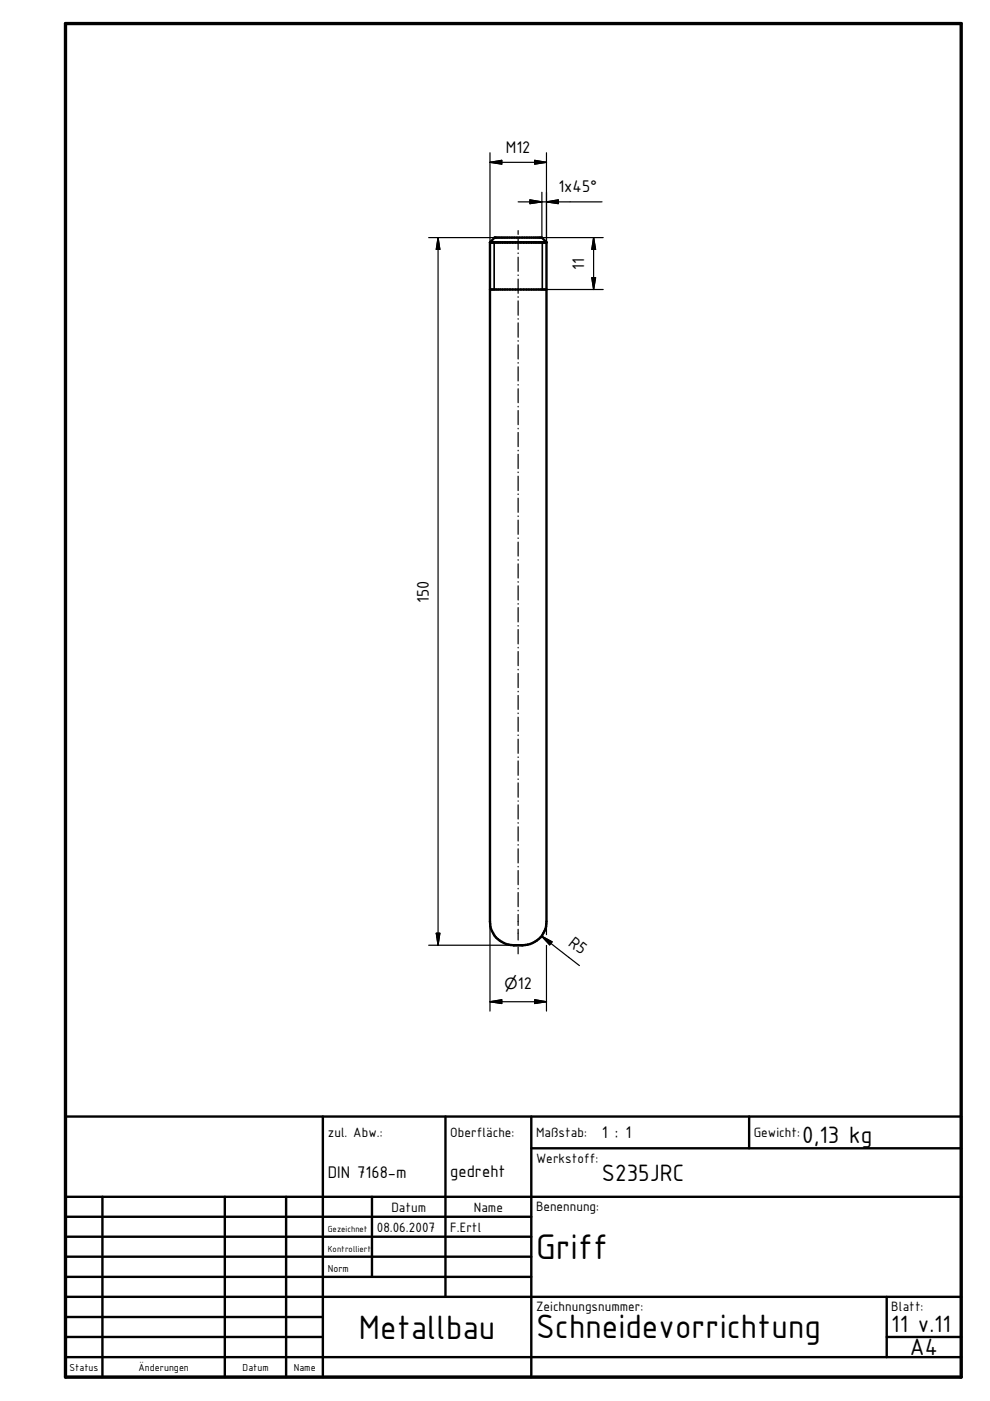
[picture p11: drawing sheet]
<svg xmlns="http://www.w3.org/2000/svg" width="210mm" height="297mm" viewBox="0 0 210 297" stroke-linecap="round" stroke-linejoin="round" font-family="sans-serif">
<g fill="none" stroke="#000" stroke-width=".51">
<path d="M103.9 51.4h12M103.9 51.4l1-1h10l1 1M103.9 51.4v144a5 5 0 0 0 5 5 8.1 8.1 0 0 0 4-.5 4.8 4.8 0 0 0 3-4.5v-144M103.9 61.4h12M13.9 236.7h189.9v55.3h-189.9zM68.5 236.7v55.3M94.4 236.7v38.3M112.6 236.7v55.3M158.8 236.7v6.8M13.9 258h98.7M13.9 253.7h189.9M21.7 253.7v38.3"/>
<path d="M47.7 253.7v38.3M60.7 253.7v38.3M78.9 253.7v17M112.6 243.5h91.2M13.9 262.2h98.7M13.9 266.4h98.7M13.9 270.7h98.7M13.9 275h189.9M13.9 279.2h54.6M188 275v12.7M13.9 283.5h54.6M13.9 287.7h189.9"/>
<path d="M188 283.5h15.8"/>
</g>
<path d="M104.8 51.4v10M115 51.4v10" fill="none" stroke="#000" stroke-width=".35"/>
<path d="M13.9 5h189.9v287h-189.9z" fill="none" stroke="#000" stroke-width=".71"/>
<g fill="none" stroke="#000" stroke-width=".25">
<path d="M103.9 34.4l2.5-.4v.8zM103.9 34.4h12M103.9 32.4v19M113.4 34l2.5 .4-2.5 .4zM115.9 32.4v19M90.9 50.4h14M92.9 50.4l.4 2.5h-.8zM92.9 50.4v150M109.9 48.9v.8M109.9 50.5v2.4M109.9 53.6v.2M109.9 54.5v3"/>
<path d="M109.9 58.3v.1M109.9 59.2v3M109.9 42.8h17.7M112.4 42.4l2.5 .4-2.5 .4zM114.9 40.8v9.6h13M115.9 42.8l2.5-.4v.8zM125.5 58.9h.8l-.4 2.5zM125.9 50.4l.4 2.5h-.8zM125.9 50.4v11M109.9 62.9v.1M109.9 63.8v3M109.9 67.6v.1"/>
<path d="M109.9 68.5v3M109.9 72.2v.1M109.9 73.1v3M109.9 76.9v.1M109.9 77.8v3M115.9 61.4h12M109.9 81.5v.2M109.9 82.4v3M109.9 86.1v.2M109.9 87v3M109.9 90.8v.1M109.9 91.7v3"/>
<path d="M109.9 95.5v.1M109.9 96.3v3.1M109.9 100.1v.1M109.9 101v3M109.9 104.7v.2M109.9 105.6v3M109.9 109.4v.1M109.9 110.3v3M109.9 114v.2M109.9 114.9v3M109.9 118.7v.1M109.9 119.5v3.1"/>
<path d="M109.9 123.3v.1M109.9 124.2v3M109.9 128v.1M109.9 128.8v3.1M109.9 132.6v.2M109.9 133.5v3M109.9 137.2v.2M109.9 138.1v3M109.9 141.9v.1M109.9 142.8v3M109.9 146.6v.1M109.9 147.4v3"/>
<path d="M109.9 151.2v.1M109.9 152.1v3M109.9 155.8v.2M109.9 156.7v3M109.9 160.5v.1M109.9 161.3v3.1M109.9 165.1v.2M109.9 166v3M109.9 169.8v.1M109.9 170.6v3.1M109.9 174.4v.1M109.9 175.3v3"/>
<path d="M109.9 179.1v.1M109.9 180v3M92.5 197.9h.8l-.4 2.5zM103.9 195.4v19M109.9 183.7v.1M109.9 184.6v3M109.9 188.3v.2M109.9 189.2v3M109.9 193v.1M109.9 193.9v2.3M109.9 197v2.3M114.8 198.5l2.3 1.2-.6 .6z"/>
<path d="M114.8 198.5l8.1 6.2M115.9 195.4v2.8M90.9 200.4h18M103.9 212.4l2.5-.4v.8zM103.9 212.4h12M109.9 200.8v1.4M113.4 212l2.5 .4-2.5 .4zM115.9 200.4v14"/>
</g>
<path d="M103.9 34.4l2.5-.4v.8zM113.4 34l2.5 .4-2.5 .4zM92.9 50.4l.4 2.5h-.8zM112.4 42.4l2.5 .4-2.5 .4zM115.9 42.8l2.5-.4v.8zM125.5 58.9h.8l-.4 2.5zM125.9 50.4l.4 2.5h-.8zM92.5 197.9h.8l-.4 2.5zM114.8 198.5l2.3 1.2-.6 .6zM103.9 212.4l2.5-.4v.8zM113.4 212l2.5 .4-2.5 .4z" fill="#000"/>
<text font-size="8.1" x="113.7" y="267">Griff</text>
<g font-size="7.7">
<text x="76.1" y="283.8">Metallbau</text>
<text x="113.7" y="283.7">Schneidevorrichtung</text>
</g>
<g font-size="5.4">
<text x="170.1" y="242.4">0,13 kg</text>
<text x="127.6" y="250.4">S235JRC</text>
<text x="189" y="282.5">11 v.11</text>
<text x="192.9" y="287.4">A4</text>
</g>
<g font-size="3.9">
<text x="107.3" y="32.4">M12</text>
<text x="118.4" y="40.8">1x45°</text>
<text x="123.9" y="57.2" transform="rotate(-90 123.9 57.2)">11</text>
<text x="90.9" y="127.8" transform="rotate(-90 90.9 127.8)">150</text>
<text x="120.4" y="200.3" transform="rotate(38 120.4 200.3)">R5</text>
<text x="109.8" y="209.8">12</text>
<text x="127.6" y="241.3">1 : 1</text>
<text x="69.5" y="249.9">DIN 7168-m</text>
<text x="95.5" y="249.5">gedreht</text>
</g>
<text font-size="3.3" x="107" y="209.8">⌀</text>
<g font-size="3.1">
<text x="69.5" y="241.1">zul. Abw.:</text>
<text x="95.5" y="241.1">Oberfläche:</text>
<text x="113.7" y="241.1">Maßstab:</text>
<text x="159.8" y="241.1">Gewicht:</text>
<text x="113.7" y="246.5">Werkstoff:</text>
<text x="83" y="257">Datum</text>
<text x="100.5" y="257">Name</text>
<text x="113.7" y="256.7">Benennung:</text>
<text x="79.9" y="261.2">08.06.2007</text>
<text x="95.5" y="261.2">F.Ertl</text>
<text x="113.7" y="278">Zeichnungsnummer:</text>
<text x="189" y="277.9">Blatt:</text>
</g>
<g font-size="2.3">
<text x="69.5" y="269.7">Norm</text>
<text x="14.7" y="290.6">Status</text>
<text x="29.4" y="290.6">Änderungen</text>
<text x="51.4" y="290.6">Datum</text>
<text x="62.3" y="290.6">Name</text>
</g>
<g font-size="2">
<text x="69.5" y="261.2">Gezeichnet</text>
<text x="69.5" y="265.5">Kontrolliert</text>
</g>
</svg>
